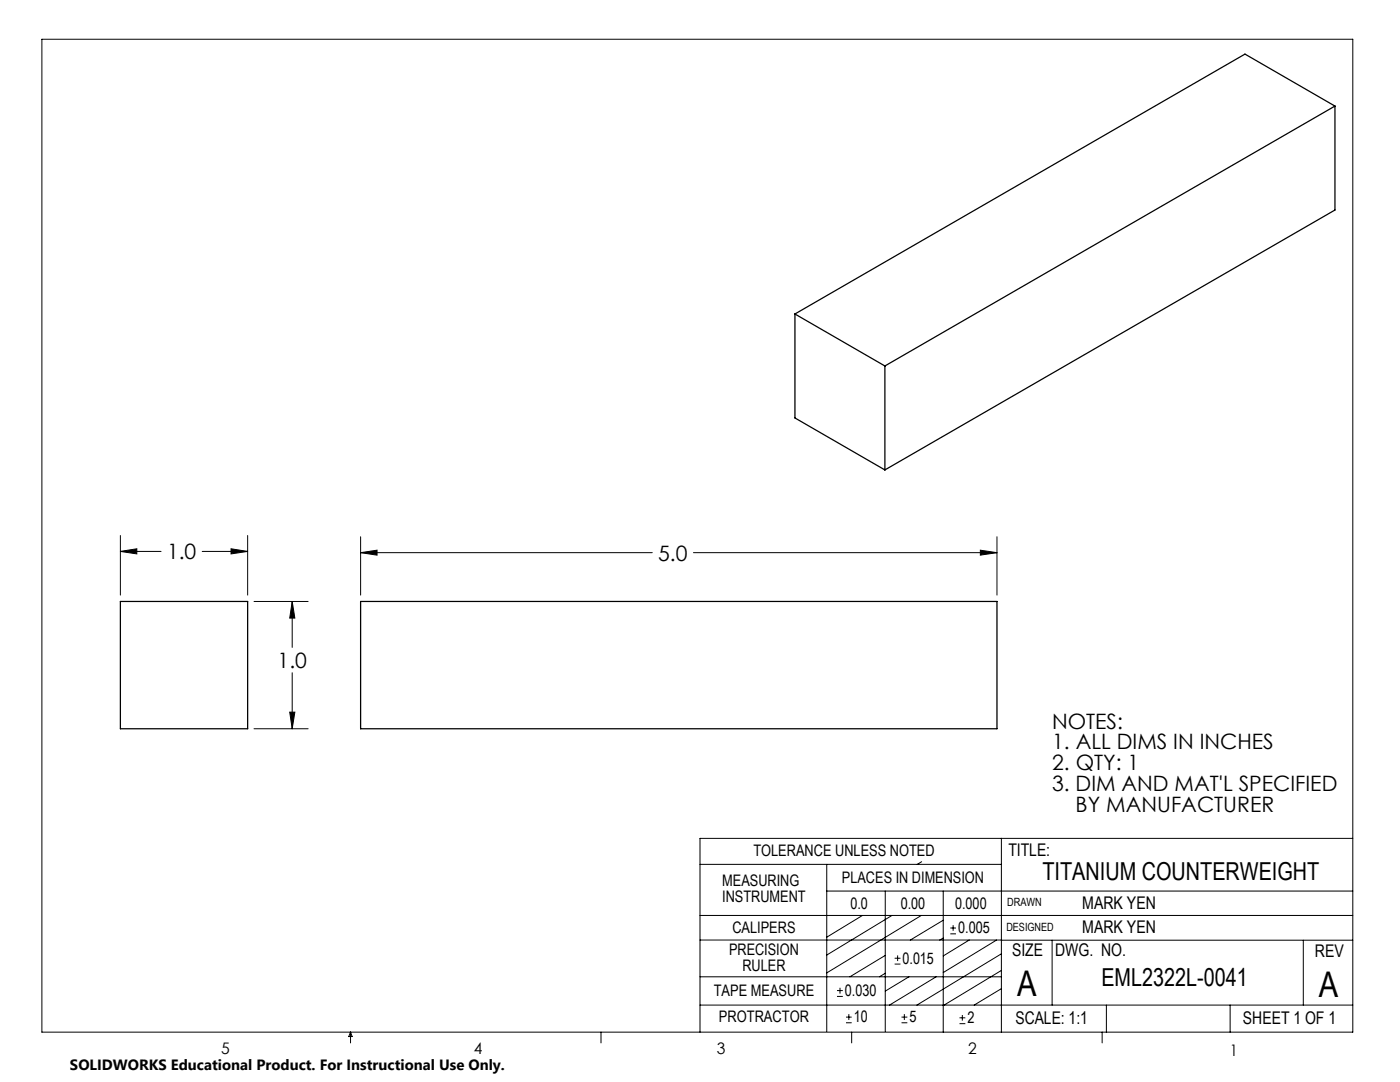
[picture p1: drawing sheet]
<svg xmlns="http://www.w3.org/2000/svg" width="279mm" height="216mm" viewBox="0 0 279 216" stroke-linecap="round" stroke-linejoin="round" font-family="sans-serif">
<g fill="none" stroke="#000" stroke-width=".2">
<path d="M8.4 7.8h261.6v198.2h-261.6zM24 110l3.3-.5v1zM24 106.9v11.8M24 110h8.1M40.4 110h9M46.1 109.5l3.3 .5-3.3 .5zM49.4 106.9v11.8M72 110.3l3.2-.5v1zM72 107.1v11.6M72 110.3h58.2M138.4 110.3h60.6M195.7 109.8l3.3 .5-3.3 .5z"/>
<path d="M199 107.1v11.6M50.7 120h10.8M58.3 120l.5 3.3h-1zM58.3 120v9.2M58.3 134.2v11.2M50.7 145.4h10.8M57.8 142.1h1l-.5 3.3zM139.7 172.5h60.1M165 177.8h105M165 172.5v33.3M176.7 177.8v28M183.9 171.9l-.8 .6"/>
<path d="M188.2 177.8v28.2M199.8 167.3v38.7M270 167.3h-130.3v38.7M139.7 182.7h130.3M139.7 187.6h60.2M139.7 194.9h60.1M167 198.8h1.2M167 197.7h1.2M167.6 197.1v1.2M172.1 182.7l-7.1 4.3M176.7 194.2l-1.2 .7M176.7 190.6l-7.1 4.3"/>
<path d="M178 182.7l-13 7.9M178.5 192.4h1.2M178.5 191.2h1.2M179.1 190.6v1.2M181.4 194.9l-4.7 2.9M183.9 182.7l-18.9 11.4M186.8 194.9l-9.3 5.7M188.2 183.6l-6.5 4M188.2 187.2l-.7 .4M189.7 186.3h1.1M189.7 185.2h1.1M190.2 184.6v1.1"/>
<path d="M193.4 187.6l-5.2 3.1M198.9 187.6l-10.7 6.5M199.8 187.6h70.2M199.8 197.3l-5.4 3.3M199.8 193.6l-11.6 7.1M199.8 190.3l-16.8 10.3M210 187.6v13M260.1 187.6v13M70 206v2.1M70 206l.3 .8h-.7zM119.9 206v2.1M139.7 200.6h130.3"/>
<path d="M168.8 204.1h1.2M168.8 203h1.2M169.4 202.4v1.1M170 206v2.1M179.9 204.1h1.2M179.9 203h1.2M180.5 202.4v1.1M191.5 204.3h1.2M191.5 203.1h1.2M192.1 202.5v1.2M220 206v2.1M220.8 200.6v5.4"/>
<path d="M245.5 200.6v5.4"/>
</g>
<path d="M46.1 109.5l3.3 .5-3.3 .5zM24 110l3.3-.5v1zM57.8 142.1h1l-.5 3.3zM58.3 120l.5 3.3h-1zM72 110.3l3.2-.5v1zM195.7 109.8l3.3 .5-3.3 .5z" fill="#000"/>
<path d="M266.4 21.2v20.7l-89.8 51.9M266.4 21.2l-89.8 51.8M266.4 21.2l-17.9-10.4-89.9 51.9M158.6 62.7l18 10.3M158.6 62.7v20.7l18 10.4M176.6 73v20.8M24 120h25.4v25.4h-25.4zM72 120h127v25.4h-127z" fill="none" stroke="#000" stroke-width=".25"/>
<g font-size="7.1">
<text x="203" y="198.7">A</text>
<text x="263.2" y="198.9">A</text>
</g>
<g font-size="4.9">
<text x="208" y="175.7">TITANIUM COUNTERWEIGHT</text>
<text x="219.8" y="196.7">EML2322L-0041</text>
</g>
<g font-size="4.2">
<text x="33.3" y="111.6">1.0</text>
<text x="131.4" y="111.9">5.0</text>
<text x="55.4" y="133.3">1.0</text>
<text x="210" y="145.4">NOTES:</text>
<text x="210" y="149.5">1. ALL DIMS IN INCHES</text>
<text x="210" y="153.7">2. QTY: 1</text>
<text x="210" y="157.8">3. DIM AND MAT'L SPECIFIED</text>
<text x="214.7" y="161.9">BY MANUFACTURER</text>
</g>
<g font-size="3.5">
<text x="201.2" y="170.7">TITLE:</text>
<text x="216" y="181.4">MARK YEN</text>
<text x="202" y="190.8">SIZE</text>
<text x="210.6" y="190.8">DWG. NO.</text>
<text x="216" y="186.2">MARK YEN</text>
<text x="262.4" y="190.9">REV</text>
<text x="202.7" y="204.4">SCALE: 1:1</text>
<text x="248.1" y="204.4">SHEET 1 OF 1</text>
</g>
<g font-size="3.2">
<text x="150.4" y="170.8">TOLERANCE UNLESS NOTED</text>
<text x="144.1" y="176.7">MEASURING</text>
<text x="144.1" y="179.9">INSTRUMENT</text>
<text x="168" y="176.2">PLACES IN DIMENSION</text>
<text x="169.7" y="181.4">0.0</text>
<text x="179.8" y="181.4">0.00</text>
<text x="190.6" y="181.4">0.000</text>
<text x="145.5" y="190.6">PRECISION</text>
<text x="146.2" y="186.2">CALIPERS</text>
<text x="191.2" y="186.2">0.005</text>
<text x="148.2" y="193.8">RULER</text>
<text x="180.1" y="192.3">0.015</text>
<text x="142.4" y="198.7">TAPE MEASURE</text>
<text x="168.6" y="198.7">0.030</text>
<text x="143.5" y="204">PROTRACTOR</text>
<text x="170.4" y="204">10</text>
<text x="181.5" y="204">5</text>
<text x="193.1" y="204.2">2</text>
<text x="44.2" y="210.4">5</text>
<text x="94.6" y="210.3">4</text>
<text x="143.1" y="210.4">3</text>
<text x="193.2" y="210.3">2</text>
<text x="245.4" y="210.6">1</text>
</g>
<text font-size="3" x="14" y="213.5">SOLIDWORKS Educational Product. For Instructional Use Only.</text>
<g font-size="2.3">
<text x="200.8" y="185.7">DESIGNED</text>
<text x="201" y="180.9">DRAWN</text>
</g>
</svg>
